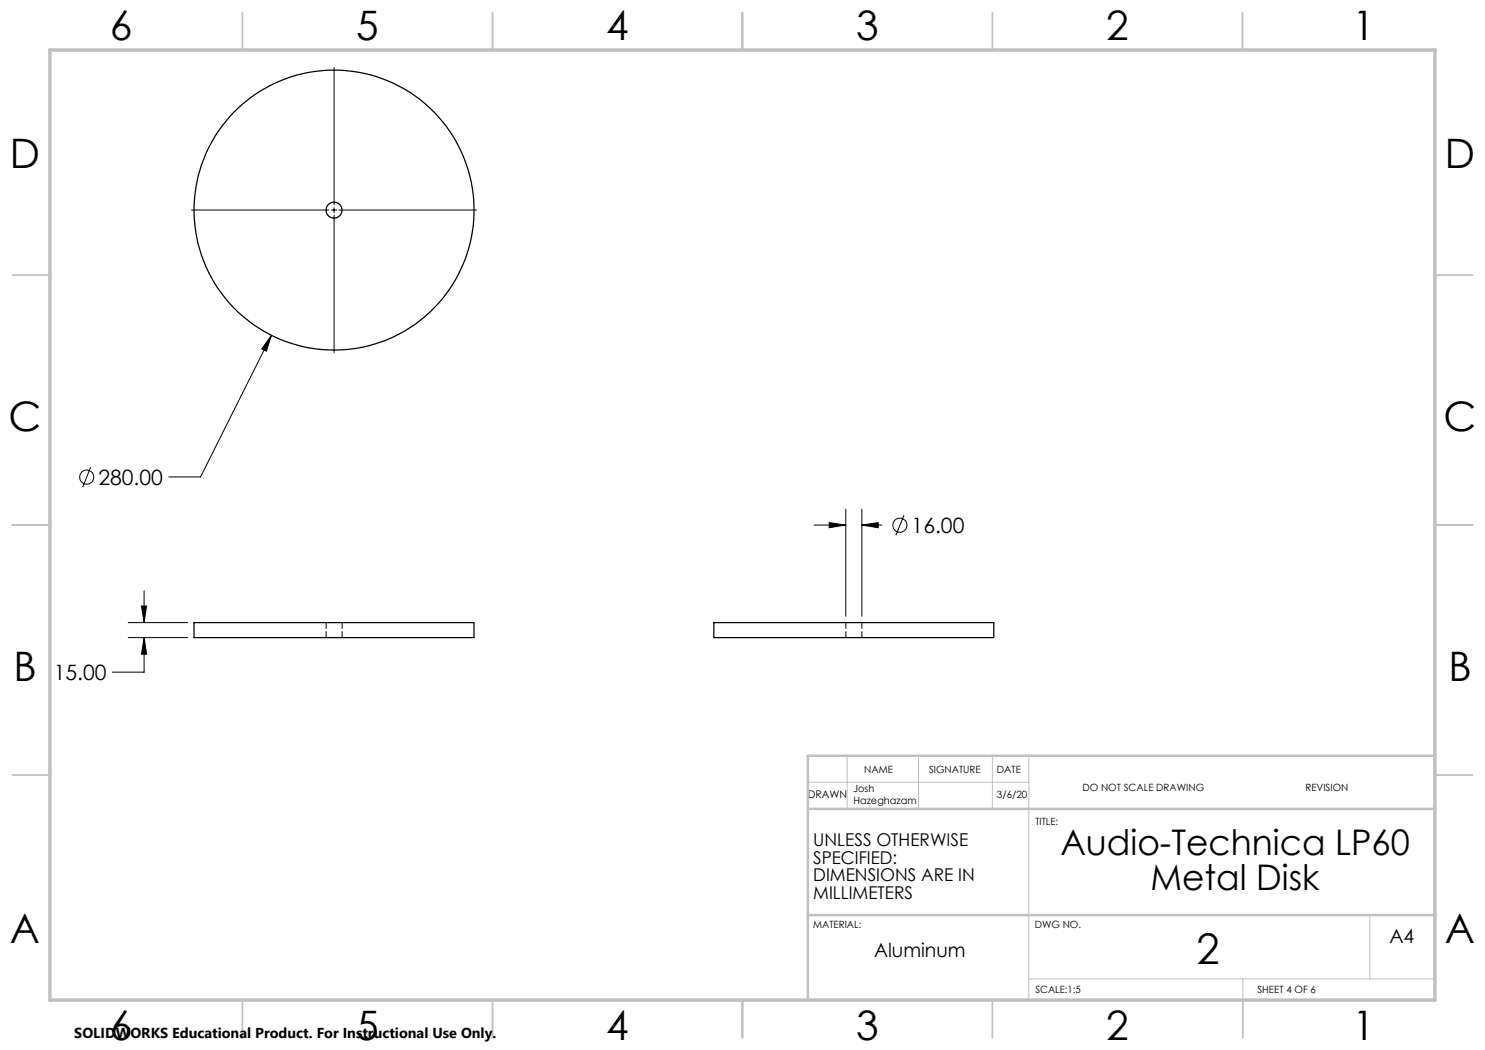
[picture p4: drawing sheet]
<svg xmlns="http://www.w3.org/2000/svg" width="297mm" height="210mm" viewBox="0 0 297 210" stroke-linecap="round" stroke-linejoin="round" font-family="sans-serif">
<g fill="none" stroke="#000" stroke-width=".2">
<path d="M66.8 13.5v27.5M38.3 42h27.5M66.3 42h1M66.8 41.5v1M66.8 43v27.5M67.8 42h27.5M54.3 67.1l-1 3.1-.9-.4zM54.3 67.1l-14.2 28.3h-6.3M18.1 93.4l-1.6 4M28.8 118.2v6.3M162.8 105h6.4M165.8 104.5l3.4 .5-3.4 .5z"/>
<path d="M169.2 101.8v21.5M172.4 105l3.2-.5v1zM172.4 101.8v21.5M172.4 105h4M180.8 103l-1.6 4.1M25.6 124.5h11.9M25.6 127.5h11.9M28.3 121.2h1l-.5 3.3zM28.8 127.5l.5 3.3h-1zM28.8 127.5v6.9h-6.3M161.6 170.3v12.7"/>
<circle cx="17.4" cy="95.4" r="1.41"/>
<circle cx="180" cy="105" r="1.42"/>
</g>
<path d="M161.6 156.4h44.2M169.4 151.2v10.6M183.7 151.2v10.6M198.5 151.2v10.6M161.6 170.3v-19.1h44.2v48.8M205.8 195.8h81.2M248.6 195.8v4.2M274 183v12.8" fill="none" stroke="#c0c0c0" stroke-width=".2"/>
<g fill="none" stroke="#c0c0c0" stroke-width=".35">
<path d="M48.5 2.5v7.5M98.5 2.5v7.5M148.5 2.5v7.5M198.5 2.5v7.5M248.5 2.5v7.5M2.5 55h7.5M287 55h7.5M2.5 105h7.5M287 105h7.5M2.5 155h7.5M287 155h7.5M48.5 200v7.5"/>
<path d="M98.5 200v7.5M148.5 200v7.5M198.5 200v7.5M248.6 200v7.5"/>
</g>
<path d="M287 151.2h-125.4v48.8M161.6 161.8h125.4M161.6 183h125.4" fill="none" stroke="#c0c0c0" stroke-width=".5"/>
<path d="M10 10h277v190h-277z" fill="none" stroke="#c0c0c0" stroke-width=".7"/>
<path d="M28.3 121.2h1l-.5 3.3zM28.8 127.5l.5 3.3h-1zM54.3 67.1l-1.9 2.7 .9 .4zM165.8 104.5l3.4 .5-3.4 .5zM172.4 105l3.2-.5v1z" fill="#000"/>
<g fill="none" stroke="#000" stroke-width=".25">
<path d="M38.8 124.5h56v3h-56zM142.8 124.5h56v3h-56z"/>
<circle cx="66.8" cy="42" r="28"/>
<circle cx="66.8" cy="42" r="1.6"/>
</g>
<path d="M65.2 124.5v3M68.4 127.5v-3M169.2 124.5v3M172.4 127.5v-3" fill="none" stroke="#000" stroke-width=".2" stroke-dasharray="1.3 .6" stroke-dashoffset=".1"/>
<text font-size="8.5" x="239.3" y="192.7">2</text>
<g font-size="8.1">
<text x="22" y="8">6</text>
<text x="71.2" y="8">5</text>
<text x="121.2" y="8">4</text>
<text x="171.3" y="8">3</text>
<text x="221.3" y="8">2</text>
<text x="270.5" y="8">1</text>
<text x="2" y="33.6">D</text>
<text x="289" y="33.6">D</text>
<text x="1.7" y="86.1">C</text>
<text x="288.7" y="86.1">C</text>
<text x="2.7" y="136.1">B</text>
<text x="289.7" y="136.1">B</text>
<text x="2" y="188.6">A</text>
<text x="289" y="188.6">A</text>
<text x="22" y="208">6</text>
<text x="71.2" y="208">5</text>
<text x="121.2" y="208">4</text>
<text x="171.3" y="208">3</text>
<text x="221.3" y="208">2</text>
<text x="270.5" y="208">1</text>
</g>
<g font-size="7.1">
<text x="212.1" y="171">Audio-Technica LP60</text>
<text x="230.1" y="178.1">Metal Disk</text>
</g>
<g font-size="4.2">
<text x="19.7" y="97">280.00</text>
<text x="182.3" y="106.6">16.00</text>
<text x="10.7" y="136">15.00</text>
</g>
<g font-size="3.9">
<text x="174.8" y="191.4">Aluminum</text>
<text x="277.9" y="188.5">A4</text>
</g>
<g font-size="3.5">
<text x="162.6" y="169.2">UNLESS OTHERWISE</text>
<text x="162.6" y="172.7">SPECIFIED:</text>
<text x="162.6" y="176.3">DIMENSIONS ARE IN</text>
<text x="162.6" y="179.8">MILLIMETERS</text>
</g>
<text font-size="2.9" x="14.9" y="207.6">SOLIDWORKS Educational Product. For Instructional Use Only.</text>
<text font-size="2.1" x="161.6" y="159.7">DRAWN</text>
<g font-size="2">
<text x="172.9" y="154.6">NAME</text>
<text x="185.8" y="154.6">SIGNATURE</text>
<text x="199.4" y="154.6">DATE</text>
<text x="170.7" y="158.3">Josh</text>
<text x="170.7" y="160.8">Hazeghazam</text>
<text x="199.4" y="159.6">3/6/20</text>
<text x="216.5" y="158.3">DO NOT SCALE DRAWING</text>
<text x="261.1" y="158.3">REVISION</text>
<text x="207.1" y="164.9">TITLE:</text>
<text x="162.6" y="185.5">MATERIAL:</text>
<text x="207" y="185.5">DWG NO.</text>
<text x="207.1" y="198.6">SCALE:1:5</text>
<text x="251.5" y="198.6">SHEET 4 OF 6</text>
</g>
</svg>
